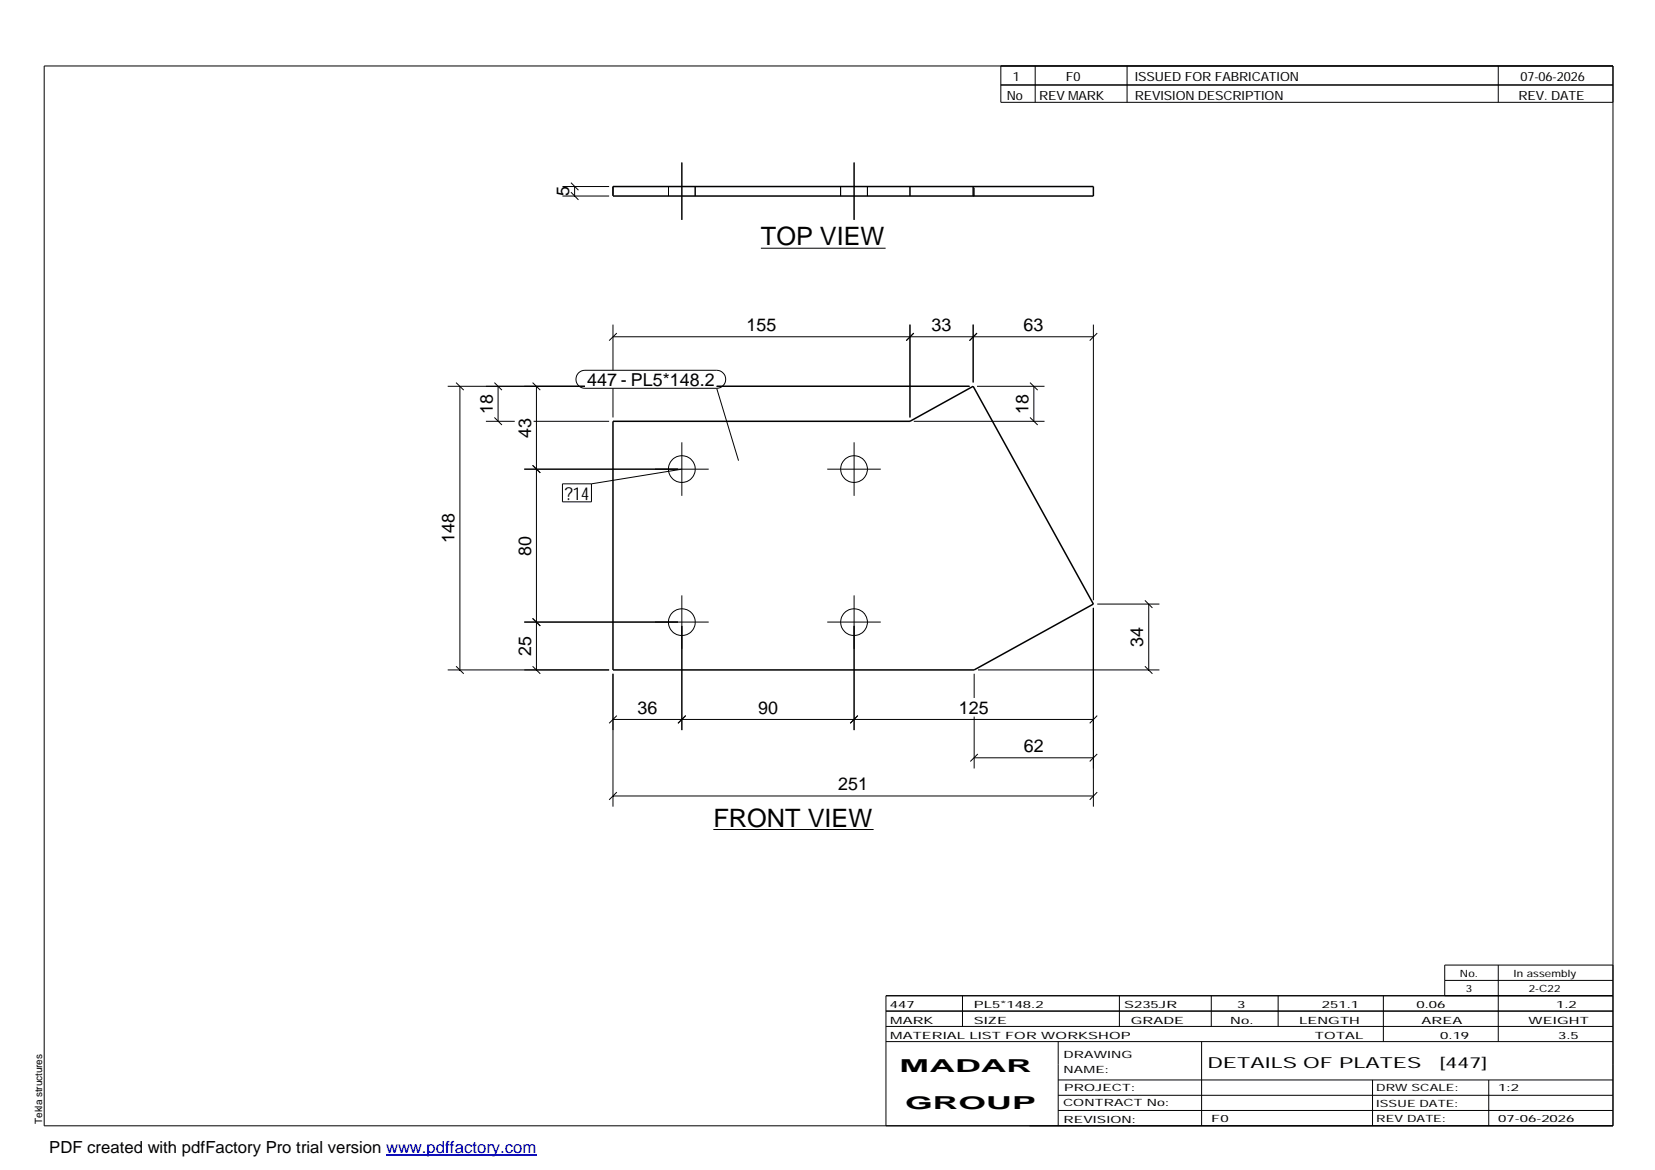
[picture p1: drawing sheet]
<svg xmlns="http://www.w3.org/2000/svg" width="420mm" height="297mm" viewBox="0 0 420 297" stroke-linecap="round" stroke-linejoin="round" font-family="sans-serif">
<g fill="none" stroke="#000" stroke-width=".25">
<path d="M11.2 16.7h398.3v269.1h-398.3zM254.1 16.7v9.3h155.4M262.8 16.7v9.3M286.1 16.7v9.3M380.4 16.7v9.3M254.1 21.6h155.4M142.8 49.8h11.8M142.8 47.4h11.8M144.9 48.8l2 1.9M144.9 46.4l2 1.9M145.9 47.4v2.4M169.7 47.4v2.4"/>
<path d="M173.1 41.3v14.5M176.5 47.4v2.4M213.4 47.4v2.4M216.8 41.3v14.5M220.2 47.4v2.4M193.2 63h31.6M113.7 98.1h34.8M115.8 97.1l1.9 1.9M116.8 98.1v72M125.5 97.1l1.9 1.9M126.4 98.1v8.9M135.2 97.1l2 1.9"/>
<path d="M136.2 98.1v72M146.9 94.7l.7-.5 .9-.2h33.4a2.29 2.29 0 0 1 2.3 2.3 2.29 2.29 0 0 1-2.3 2.3h-33.4a2.3 2.3 0 0 1-2.1-1.4 2.3 2.3 0 0 1 .5-2.5zM155.6 82.4v11.6M155.6 98.6v7.4M155.6 85.5h122M156.6 84.6l-2 1.9M181.9 98.1h64.2M181.9 98.6l5.6 18.4M231 82.4v23.6M232 84.6l-1.9 1.9M247.1 82.4v14.7M248 98.1h17.2"/>
<path d="M248 84.6l-1.9 1.9M261.5 97.1l1.9 1.9M262.5 98.1v8.9M277.6 82.4v70M278.6 84.6l-2 1.9M123.4 107h7.3M125.5 106l1.9 1.9M133.1 119.1h46.8M135.2 118.1l2 1.9M135.5 107h19.1M173.1 112.3v13.6M173.1 119.1l-22.9 3.7"/>
<path d="M210 119.1h13.6M216.8 112.3v13.6M232 107h33.2M261.5 106l1.9 1.9M142.8 122.8h7.4v4.6h-7.4zM133.1 157.9h46.8M135.2 157l2 1.9M173.1 151.2v34.2M210 157.9h13.6M216.8 151.2v34.2M277.6 154.3v50.5M278.6 153.4h15.7"/>
<path d="M290.7 152.4l1.9 1.9M291.6 153.4v16.7M113.7 170.1h40.9M115.8 169.1l1.9 2M135.2 169.1l2 2M155.6 171.1v33.7M247.3 171.1v6.1M248.3 170.1h46M290.7 169.1l1.9 2M155.6 182.7h122M156.6 181.7l-2 1.9M174.1 181.7l-2 1.9"/>
<path d="M217.8 181.7l-1.9 1.9M247.3 192.4h30.3M247.3 181.9v13.2M248.2 191.4l-1.9 1.9M278.6 191.4l-2 1.9M278.6 181.7l-2 1.9M155.6 202.1h122M156.6 201.1l-2 2M181.1 210.6h40.7M278.6 201.1l-2 2M224.9 256.7h184.6M244.3 252.8v7.8"/>
<path d="M284.2 252.8v7.8M307.5 252.8v7.8M324.5 252.8v7.8M351.2 252.8v11.6M366.8 248.9h42.7M380.4 245v19.4M409.5 245h-42.7v7.8M409.5 252.8h-184.6v33M224.9 264.4h184.6M224.9 260.6h184.6M268.6 264.4v21.4M268.6 274.2h140.9"/>
<path d="M268.6 278.1h140.9M305.1 264.4v21.4M348.4 274.2v11.6M378 274.2v11.6M268.6 281.9h140.9"/>
<circle cx="173.1" cy="119.1" r="3.4"/>
<circle cx="216.8" cy="119.1" r="3.4"/>
<circle cx="173.1" cy="157.9" r="3.4"/>
<circle cx="216.8" cy="157.9" r="3.4"/>
</g>
<path d="M155.6 47.4h122v2.4h-122zM231 47.4v2.4M247.1 47.4v2.4M155.6 107h75.4l16.1-8.9 30.5 55.3-30.3 16.7h-91.7z" fill="none" stroke="#000" stroke-width=".38"/>
<path d="M155.6 47.4v2.4M247.3 49.8v-2.4M247.3 49.8h-.2" fill="none" stroke="#000" stroke-width=".25" stroke-dasharray="2.1 2.1" stroke-linecap="butt"/>
<path d="M98 293.3h38.2" fill="none" stroke="#00f" stroke-width=".3"/>
<g font-size="6.4">
<text x="193.2" y="62.3">TOP VIEW</text>
<text x="181.1" y="209.9">FRONT VIEW</text>
</g>
<g font-size="4.5">
<text x="144.5" y="49.8" transform="rotate(-90 144.5 49.8)">5</text>
<text x="189.5" y="84.1">155</text>
<text x="236.5" y="84.1">33</text>
<text x="259.8" y="84.1">63</text>
<text x="149.1" y="98">447 - PL5*148.2</text>
<text x="125.1" y="105.1" transform="rotate(-90 125.1 105.1)">18</text>
<text x="261.1" y="105.1" transform="rotate(-90 261.1 105.1)">18</text>
<text x="134.8" y="111.1" transform="rotate(-90 134.8 111.1)">43</text>
<text x="143.4" y="126.8">?14</text>
<text x="115.4" y="137.9" transform="rotate(-90 115.4 137.9)">148</text>
<text x="134.8" y="141" transform="rotate(-90 134.8 141)">80</text>
<text x="134.8" y="166.5" transform="rotate(-90 134.8 166.5)">25</text>
<text x="290.2" y="164.2" transform="rotate(-90 290.2 164.2)">34</text>
<text x="161.8" y="181.3">36</text>
<text x="192.4" y="181.3">90</text>
<text x="243.4" y="181.3">125</text>
<text x="259.9" y="191">62</text>
<text x="212.8" y="200.7">251</text>
<text x="228.4" y="272.3">MADAR</text>
<text x="229.8" y="281.6">GROUP</text>
</g>
<text font-size="4.2" x="12.5" y="292.7">PDF created with pdfFactory Pro trial version www.pdffactory.com</text>
<g font-size="3.9">
<text x="306.5" y="271.3">DETAILS OF PLATES</text>
<text x="365.4" y="271.3">[447]</text>
</g>
<g font-size="3.2">
<text x="257.1" y="20.5">1</text>
<text x="270.6" y="20.5">F0</text>
<text x="288.1" y="20.5">ISSUED FOR FABRICATION</text>
<text x="386" y="20.5">07-06-2026</text>
<text x="255.6" y="25.5">No</text>
<text x="263.8" y="25.5">REV MARK</text>
<text x="288.1" y="25.5">REVISION DESCRIPTION</text>
<text x="385.5" y="25.5">REV. DATE</text>
</g>
<g font-size="2.5">
<text x="370.6" y="247.9">No.</text>
<text x="372.1" y="251.8">3</text>
<text x="384.3" y="247.9">In assembly</text>
<text x="388.1" y="251.8">2-C22</text>
<text x="225.9" y="255.9">447</text>
<text x="247.3" y="255.9">PL5*148.2</text>
<text x="285.4" y="255.9">S235JR</text>
<text x="314.1" y="255.9">3</text>
<text x="335.6" y="255.9">251.1</text>
<text x="359.6" y="255.9">0.06</text>
<text x="395.1" y="255.9">1.2</text>
<text x="226" y="263.7">MATERIAL LIST FOR WORKSHOP</text>
<text x="226" y="259.9">MARK</text>
<text x="247.2" y="259.9">SIZE</text>
<text x="287.1" y="259.9">GRADE</text>
<text x="312.3" y="259.9">No.</text>
<text x="329.8" y="259.9">LENGTH</text>
<text x="333.8" y="263.7">TOTAL</text>
<text x="360.9" y="259.9">AREA</text>
<text x="365.6" y="263.7">0.19</text>
<text x="388.1" y="259.9">WEIGHT</text>
<text x="395.6" y="263.7">3.5</text>
<text x="270" y="268.5">DRAWING</text>
<text x="270" y="272.5">NAME:</text>
<text x="269.9" y="280.9">CONTRACT No:</text>
<text x="270.2" y="277">PROJECT:</text>
<text x="349.4" y="277.1">DRW SCALE:</text>
<text x="349.4" y="281">ISSUE DATE:</text>
<text x="380.4" y="277.1">1:2</text>
<text x="10.7" y="285.4" transform="rotate(-90 10.7 285.4)">Tekla structures</text>
<text x="270" y="285">REVISION:</text>
<text x="307.5" y="284.8">F0</text>
<text x="349.4" y="284.8">REV DATE:</text>
<text x="380.4" y="284.8">07-06-2026</text>
</g>
</svg>
